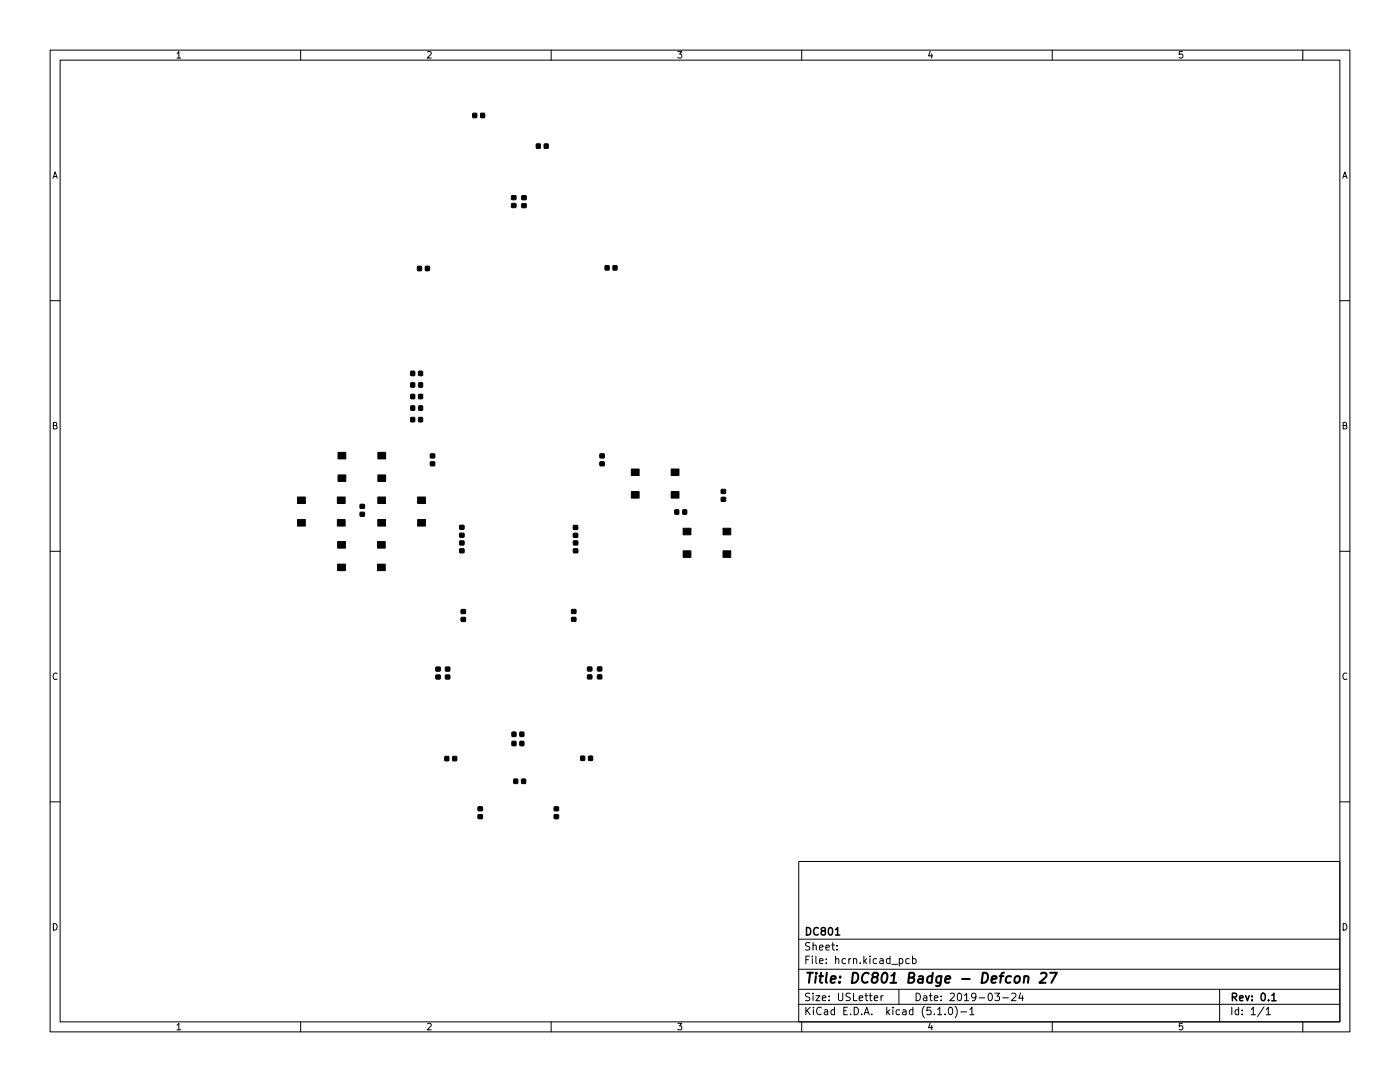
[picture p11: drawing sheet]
<svg xmlns="http://www.w3.org/2000/svg" width="279mm" height="216mm" viewBox="0 0 279 216" stroke-linecap="round" stroke-linejoin="round" font-family="sans-serif">
<g fill="none" stroke="#000" stroke-width=".2">
<path d="M10 10h259.4v195.9h-259.4zM12 12h255.4v191.9h-255.4zM60 10v2M110 10v2M160 10v2M210 10v2M260 10v2M10 60h2M267.4 60h2M10 110h2M267.4 110h2M10 160h2"/>
<path d="M267.4 160h2M159.4 171.9h108v32h-108zM159.4 197.4h108M159.4 193.4h108M159.4 187.4h108M167 189.4v.2M167 188.7v.1M174.5 199.2l.7-.2-.1-.3h-.4l-.2 .2v.7h.6M175.8 198.7v1M176.3 198.7l-.5 .3M179.4 197.4v3M179.5 191.4l.4-.1 .3 .3-.2 .6h-.5"/>
<path d="M181.5 191.4l-.5-.1-.2 .3 .1 .6h.6M182.1 191.4l.4-.1 .3 .3-.1 .6h-.6M182.1 190.8v1.5M198.5 198.2h1l-.5 .5 .4 .2v.6l-.2 .2-.7-.2M200.1 199.1h1.2M201.9 198.3l.6-.1 .3 .4-1 1.1h1M203.7 198.1l-.4 1.1h1M204 198.7v1M243.4 197.4v6.5M60 203.9v2M110 203.9v2M159.4 200.4h108"/>
<path d="M160 203.9v2M187.1 201.4l.4-.4v1.5M187.1 202.5h.9M188.6 202.3v.2M189.4 201.1l.2-.1a.8 .8 0 0 1 .5 .7 .8 .8 0 0 1-.5 .8l-.2-.2-.1-.4zM190.6 200.8a1.72 1.72 0 0 1 0 2.2M191.8 201.9h1.1M193.5 201.4l.5-.4v1.5M193.5 202.5h.9M210 203.9v2M252.3 200.9l-1.3 1.9M252.7 201.4l.4-.4v1.5"/>
<path d="M252.7 202.5h.8M260 203.9v2"/>
</g>
<path d="M166.7 186.6h.9M253.8 198.6l.4-.4v1.5M253.8 199.7h.9" fill="none" stroke="#000" stroke-width=".3"/>
<path d="M202.6 195a.52 .52 0 0 1 .6-.2 .52 .52 0 0 1 .4 .4l-.2 .7a.52 .52 0 0 1-.6 .2 .52 .52 0 0 1-.4-.4zM204.4 195a.49 .49 0 0 1 .9 .1l-.2 1M204.5 194.8l-.2 1.3M207.8 194.3l.3-.2h.4l.3 .2 .1 .4-.2 .3-1.3 1.1h1.3M209.6 194.1h1.3l-1.1 2" fill="none" stroke="#000" stroke-width=".4"/>
<g fill="#000" stroke="#000" stroke-width=".2">
<path d="M94.4 22.6h.7v.9l-.7-.1zM95.9 22.6h.8v.9l-.8-.1zM102.1 39.1l.8-.1 .1 .8h-.9zM104.2 39.1h.8v.7h-.8zM107.1 28.7l.7 .1v.8h-.8zM108.6 28.7l.8 .1v.8h-.8zM83.3 53.2h.8v.8h-.8zM84.9 53.2h.8v.8h-.8zM102.1 40.6h.8l.1 .8h-.9zM104.2 40.7l.8-.1v.8h-.8zM120.8 53h.8l-.1 .9h-.7zM122.4 53h.7v.9h-.7z"/>
<path d="M82 74.1h.8l-.1 .8h-.7zM82 76.4h.8l-.1 .8h-.7zM82 78.7h.7v.8h-.7zM83.6 74.1h.7v.8h-.8zM83.6 76.4h.7v.8h-.8zM83.6 78.7h.7v.8h-.7zM67.5 94.8h1.5v1.3h-1.5zM67.5 90.3h1.5v1.3h-1.5zM75.4 94.8h1.6v1.3h-1.6zM75.4 90.3h1.6v1.3h-1.6zM82 81h.8l-.1 .9-.7-.1zM82 83.3h.8l-.1 .9-.7-.1z"/>
<path d="M83.6 81h.7v.9l-.8-.1zM83.6 83.3h.7v.9l-.8-.1zM85.9 90.6h.8v.7l-.8 .1zM85.9 92.2h.8v.7h-.8zM119.7 90.6h.9v.7h-.9zM119.7 92.2h.9v.7h-.8zM126 98.1h1.5v1.3h-1.5zM126 93.6h1.5v1.3h-1.5zM133.9 98.1h1.6v1.3h-1.6zM133.9 93.6h1.6v1.3h-1.6zM144 99.3h.8v.7h-.8zM144 97.7h.8v.7h-.8z"/>
<path d="M59.4 99.2h1.5v1.3h-1.5zM59.4 103.7h1.5v1.3h-1.5zM67.3 99.2h1.6v1.3h-1.6zM67.3 103.7h1.6v1.3h-1.6zM67.4 108.1h1.5v1.3h-1.5zM67.4 112.6h1.5v1.3h-1.5zM71.9 100.7h.8v.7h-.8zM71.9 102.2h.8v.8h-.8zM75.3 108.1h1.6v1.3h-1.6zM75.3 112.6h1.6v1.3h-1.6zM75.4 103.7h1.6v1.3h-1.6zM75.4 99.2h1.6v1.3h-1.6z"/>
<path d="M83.4 103.7h1.5v1.3h-1.5zM83.4 99.2h1.5v1.3h-1.5zM91.8 106.4h.8v.8h-.8zM91.8 104.8h.8v.8h-.8zM91.8 109.5h.8v.8h-.8zM91.8 108l.8-.1v.8h-.8zM114.4 104.9h.9v.7h-.9zM114.4 106.4h.9v.8h-.9zM114.5 109.5h.8v.8h-.8zM114.5 108l.8-.1v.8h-.8zM134.7 101.8h.8l-.1 .8h-.7zM136.3 101.8h.7v.8h-.8z"/>
<path d="M136.3 109.9h1.6v1.3h-1.6zM136.3 105.4h1.6v1.3h-1.6zM144.3 109.9h1.5v1.3h-1.5zM144.3 105.4h1.5v1.3h-1.5zM87 133.1h.8v.8h-.8zM87 134.7h.8v.7l-.8 .1zM88.9 134.7h.8l.1 .7-.9 .1zM88.9 133.1h.8l.1 .8h-.9zM92 121.6h.9v.8h-.9zM92 123.2h.9v.8h-.9zM114.1 121.6h.8v.8h-.8zM114.1 123.2h.8v.7l-.8 .1z"/>
<path d="M117.3 134.7h.8v.7l-.8 .1zM117.3 133.1h.8v.8h-.8zM119.3 133.1h.8v.8h-.8zM119.3 134.7h.8v.7h-.8zM88.8 151h.7v.8h-.7zM90.4 151h.7v.8h-.7zM102.2 146.1h.8l-.1 .8h-.7zM102.2 147.9l.8 .1-.1 .8h-.7zM102.5 155.5h.8v.8h-.8zM103.8 146.1h.7v.8h-.7zM103.8 147.9l.7 .1v.8h-.7zM104.1 155.5h.8v.8h-.8z"/>
<path d="M115.9 150.9h.8l-.1 .8h-.7zM117.5 150.9h.7v.8h-.7zM95.4 162.6h.8l.1 .7h-.9zM95.4 161h.8l.1 .7-.9 .1zM110.6 161h.8l.1 .7-.9 .1zM110.6 162.6h.8l.1 .7h-.9z"/>
</g>
<text font-size="2.8" x="160.4" y="196.2">Title: DC801 Badge - Defcon 27</text>
<g font-size="2.1">
<text x="160.4" y="189.7">Sheet:</text>
<text x="160.4" y="186.7">DC801</text>
<text x="160.4" y="192.4">File: hcrn.kicad_pcb</text>
<text x="160.4" y="202.5">KiCad E.D.A. kicad (5.1.0)-1</text>
<text x="160.4" y="199.7">Size: USLetter</text>
<text x="182.4" y="199.7">Date: 2019-03-24</text>
<text x="245.4" y="199.7">Rev: 0.1</text>
<text x="245.4" y="202.5">Id: 1/1</text>
</g>
<g font-size="1.8">
<text x="35" y="11.6">1</text>
<text x="85" y="11.6">2</text>
<text x="135" y="11.6">3</text>
<text x="185" y="11.6">4</text>
<text x="235" y="11.6">5</text>
<text x="10.3" y="35.6">A</text>
<text x="267.7" y="35.6">A</text>
<text x="10.3" y="85.7">B</text>
<text x="267.7" y="85.7">B</text>
<text x="10.3" y="135.6">C</text>
<text x="267.7" y="135.6">C</text>
<text x="10.3" y="185.7">D</text>
<text x="267.7" y="185.7">D</text>
<text x="35" y="205.6">1</text>
<text x="85" y="205.6">2</text>
<text x="135" y="205.6">3</text>
<text x="185" y="205.6">4</text>
<text x="235" y="205.6">5</text>
</g>
</svg>
